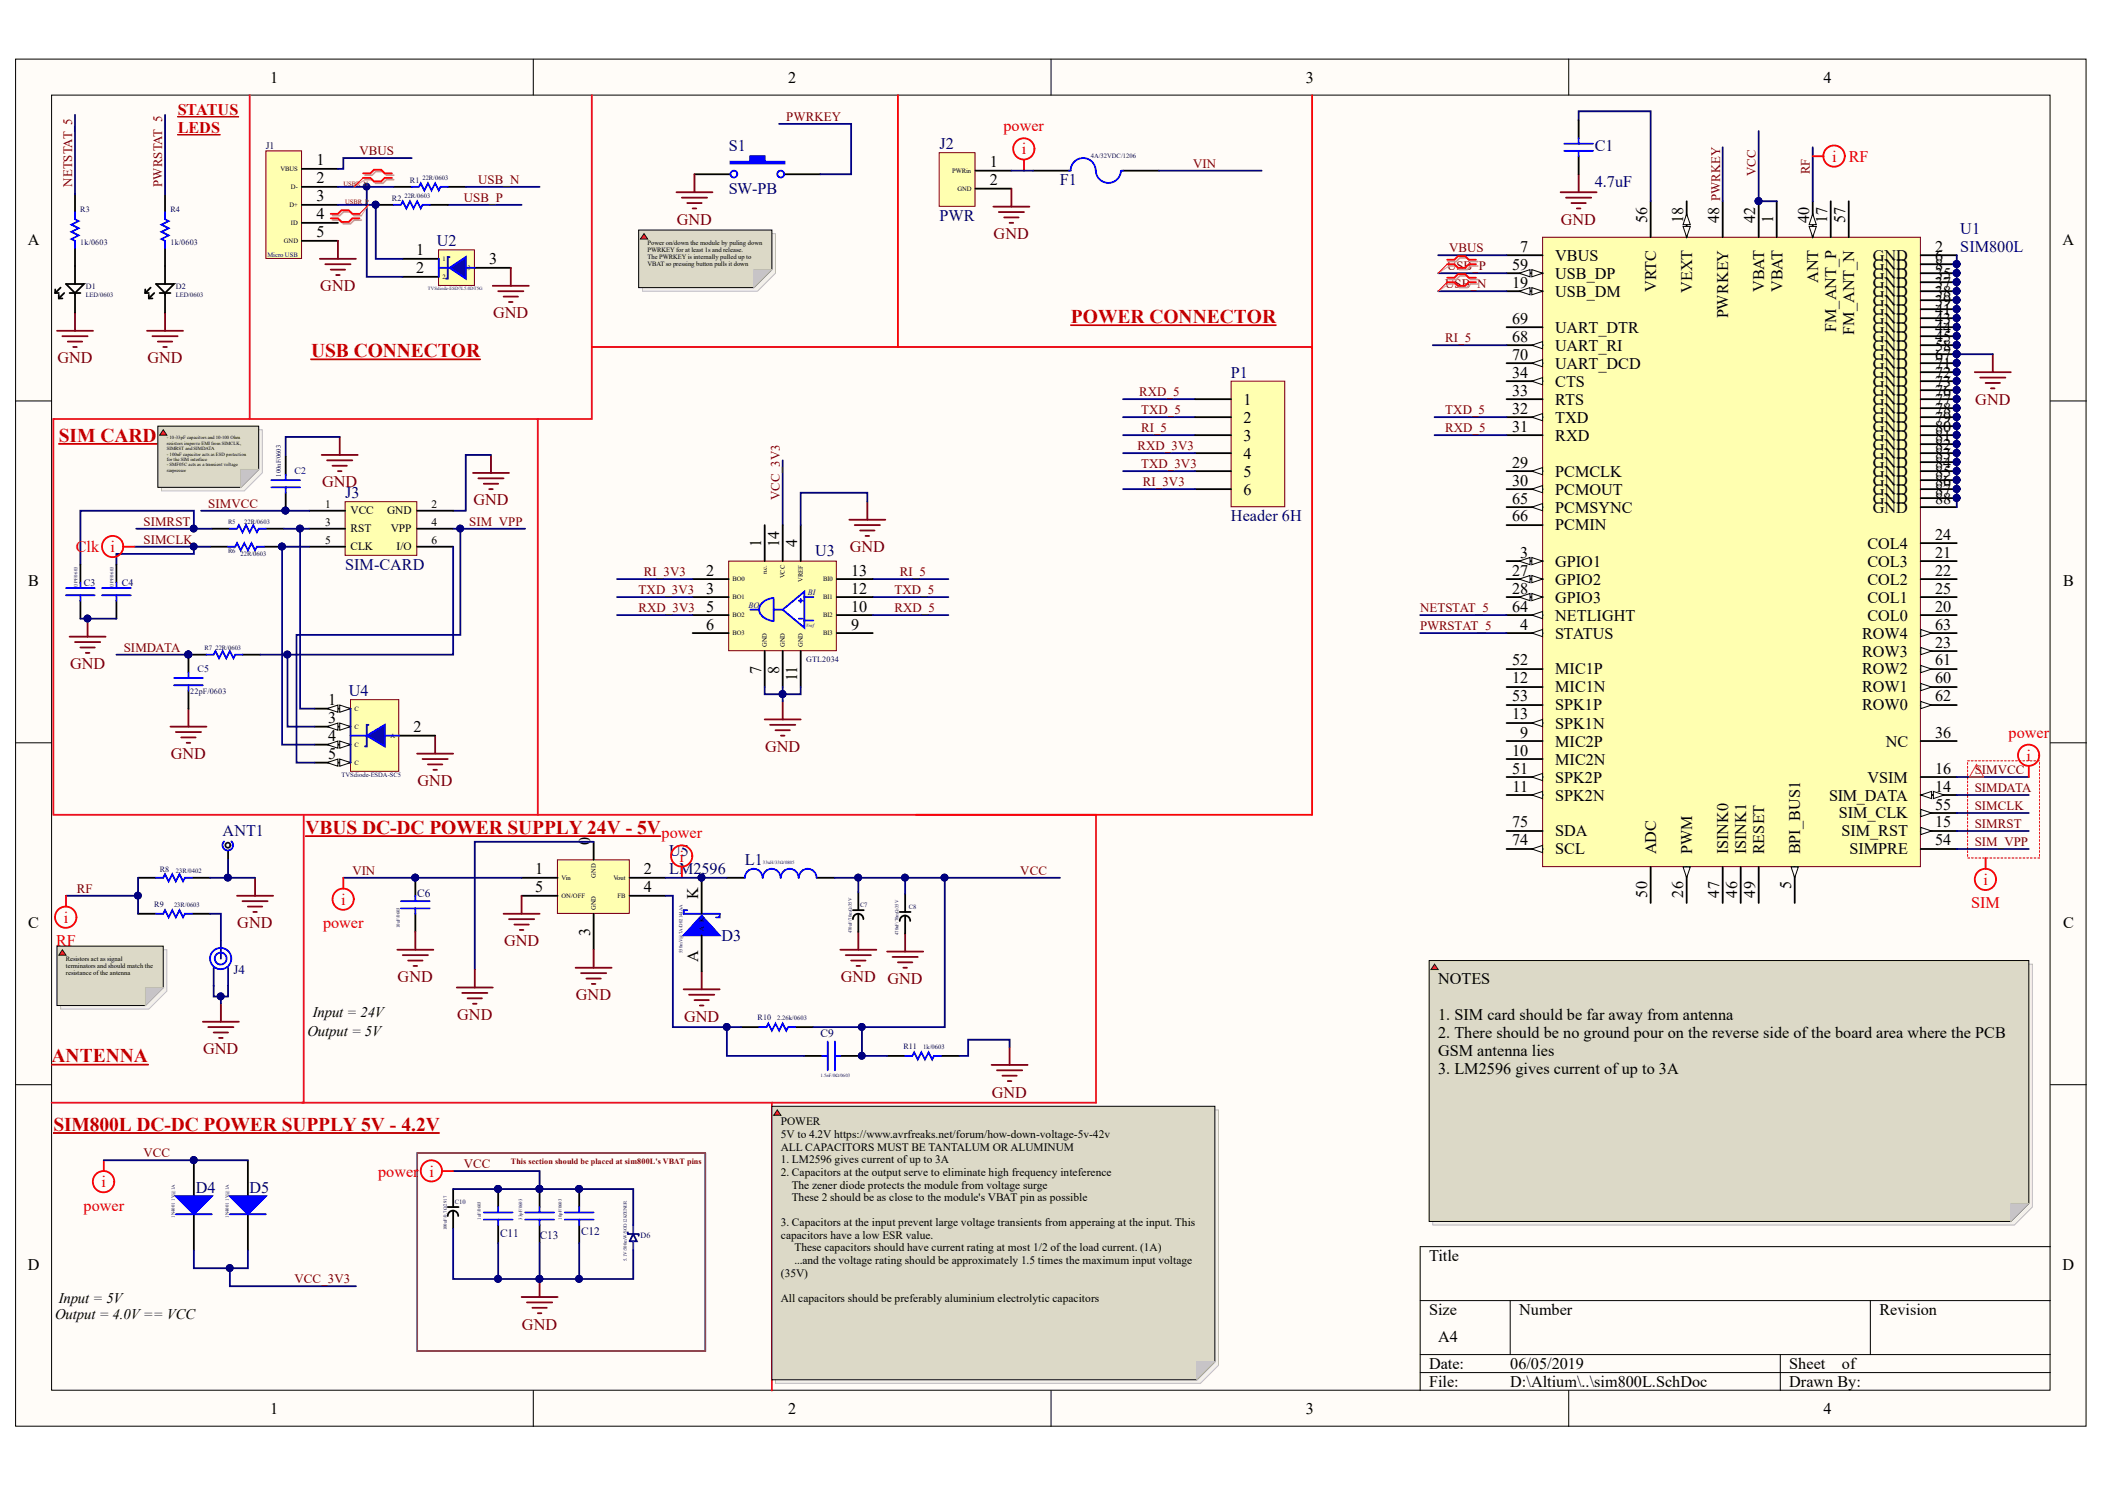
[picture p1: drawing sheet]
# Altium project SIM800L.PrjPcb
1 sheet, 44 parts. Net scope: global (net labels, ports and power ports of the same name join across sheets).
Board file: sim800L.PcbDoc

## Sheet sim800L.SchDoc: Sim800L
size A4; Author: Chelmis Muthoni; DrawnBy: Chelmis Muthoni; Organization: Data Integrated Ltd; Revision: 1

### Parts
ANT1  GSM-ANT  [GSM-ANTENNA]  (value not drawn)
C1  value 4.7uF  [0603]  (hidden comment: Cap)
C2  value 100nF/0603  [0603]  (hidden comment: Cap)
C3  value 33PF/0603  [0603]  (hidden comment: Cap)
C4  value 33PF/0603  [0603]  (hidden comment: Cap)
C5  value 22pF/0603  [0603]  (hidden comment: Cap)
C6  value 10uF/0603  [0603]  (hidden comment: Cap)
C7  470uF/70mΩ/35V  [Cap-Radial]
C8  470uF/70mΩ/35V  [Cap-Radial]
C9  value 1.5nF/0Ω/0603  [0603]  (hidden comment: Cap)
C10  100uF/0.7Ω/2917  [2917-pol]
C11  value 1uF/0603  [0603]
C12  value 10pF/0603  [0603]
C13  value 33pF/0603  [0603]
D1  LED/0603  [0603-LED- POL]
D2  LED/0603  [0603-LED- POL]
D3  value 550mV@7A/D02144AA  [DO-214AA - Power Diode]  (hidden comment: Schottky Diode)
D4  1N4001 1V@1A  [D0-214-AC]
D5  1N4001 1V@1A  [D0-214-AC]
D6  5.1V/500mW/SOD128ZENER  [SOD128-DIODE]
F1  4A/32VDC/1206  [fuse]
J1  Micro USB  [micro_usb]
J2  PWR  [SCREW TERMINAL 1X2]
J3  SIM-CARD  [micro_sim]
J4  U.FL SMT coaxial connector  [U.FL_SMT_CON]  (value not drawn)
L1  value 33uH/33Ω/0805  [0805]  (hidden comment: Inductor)
P1  Header 6H  [HDR1X6]
R1  value 22R/0603  [0603]  (hidden comment: 0603)
R2  value 22R/0603  [0603]  (hidden comment: 0603)
R3  value 1k/0603  [0603]  (hidden comment: Res1)
R4  value 1k/0603  [0603]  (hidden comment: Res1)
R5  value 22R/0603  [0603]  (hidden comment: Res1)
R6  value 22R/0603  [0603]  (hidden comment: Res1)
R7  value 22R/0603  [0603]  (hidden comment: Res1)
R8  value 23R/0402  [0603]  (hidden comment: Res1)
R9  value 23R/0603  [0603]  (hidden comment: Res1)
R10  value 2.26k/0603  [0603]  (hidden comment: Res1)
R11  value 1k/0603  [0603]  (hidden comment: Res1)
S1  SW-PB  [SWITCH_smd_smt_2Lead]
U1  SIM800L  [SIM800L-FOOTPRINT]
U2  TVSdiode-ESD7L5.0DT5G  [SOT-723]
U3  GTL2034  [TSSOP14]
U4  TVSdiode-ESDA-SC5  [SOT23-5PIN]
U5  LM2596

### Blocks framed on the sheet
This section should be placed at sim800L's VBAT pins: C10-C13 D6

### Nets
GND: ANT1.1 C1.1 C2.2 C3.1 C4.1 C5.1 C6.1 C7.K C8.K C10.K C11.1 C12.1 C13.1 D1.K D2.K D3.A D6.A J1.5(GND) J2.2(GND) J3.2(GND) J4.2 J4.3 R8.2 R11.2 S1.1 U1.2(GND) U1.6(GND) U1.8(GND) U1.35(GND) U1.37(GND) U1.38(GND) U1.39(GND) U1.41(GND) U1.43(GND) U1.44(GND) U1.45(GND) U1.58(GND) U1.67(GND) U1.71(GND) U1.72(GND) U1.73(GND) U1.76(GND) U1.77(GND) U1.78(GND) U1.79(GND) U1.80(GND) U1.81(GND) U1.82(GND) U1.83(GND) U1.84(GND) U1.85(GND) U1.86(GND) U1.87(GND) U1.88(GND) U2.3 U3.4(VREF) U3.7(GND) U3.8(GND) U3.11(GND) U4.2(A) U5.0(GND) U5.3(GND) U5.5(ON/OFF)
NETSTAT_5: R3.2 U1.64(NETLIGHT)
PWRKEY: S1.2 U1.48(PWRKEY)
PWRSTAT_5: R4.2 U1.4(STATUS)
RF: R8.1 R9.1 U1.40(ANT)
RI_3v3: P1.6 U3.2(BO0)
RI_5: P1.3 U1.68(UART_RI) U3.13(BI0)
RXD_3v3: P1.4 U3.5(BO2)
RXD_5: P1.1 U1.31(RXD) U3.10(BI2)
SIM_VPP: J3.4(VPP) U1.54(SIMPRE) U4.5(C)
SIMCLK: C4.2 R6.1 U1.55(SIM_CLK)
SIMDATA: C5.2 R7.1 U1.14(SIM_DATA)
SIMRST: C3.2 R5.1 U1.15(SIM_RST)
SIMVCC: C2.1 J3.1(VCC) U1.16(VSIM)
TXD_3v3: P1.5 U3.3(BO1)
TXD_5: P1.2 U1.32(TXD) U3.12(BI1)
USB_N: R1.2 U1.19(USB_DM)
USB_P: R2.2 U1.59(USB_DP)
USBR_N: J1.2(D-) R1.1 U2.2
USBR_P: J1.3(D+) R2.1 U2.1
VBUS: J1.1(VBUS) U1.7(VBUS)
VCC: C7.A C8.A C9.1 C10.A C11.2 C12.2 C13.2 D4.1(A) D5.1(A) D6.K L1.2 R10.2 R11.1 U1.1(VBAT) U1.42(VBAT)
VCC_3v3: D4.2(K) D5.2(K) U3.14(VCC)
Vin: C6.2 F1.2 U5.1(Vin)
NetC1_2: C1.2 U1.56(VRTC)
NetC9_2: C9.2 R10.1 U5.4(FB)
NetD1_A: D1.A R3.1
NetD2_A: D2.A R4.1
NetD3_K: D3.K L1.1 U5.2(Vout)
NetF1_1: F1.1 J2.1(PWRin)
NetJ3_3: J3.3(RST) R5.2 U4.1(C)
NetJ3_5: J3.5(CLK) R6.2 U4.4(C)
NetJ3_6: J3.6(I/O) R7.2 U4.3(C)
NetJ4_1: J4.1 R9.2

Not connected (* = marked no-connect by the designer): J1 4(ID); U1 3(GPIO1) 5(BPI_BUS1) 9(MIC2P) 10(MIC2N) 11(SPK2N) 12(MIC1N) 13(SPK1N) 17(FM_ANT_P) 18(VEXT) 20(COL0) 21(COL3) 22(COL2) 23(ROW3) 24(COL4) 25(COL1) 26(PWM) 27(GPIO2) 28(GPIO3) 29(PCMCLK) 30(PCMOUT) 33(RTS) 34(CTS) 36(NC) 46(ISINK1) 47(ISINK0) 49(RESET) 50(ADC) 51(SPK2P) 52(MIC1P) 53(SPK1P) 57(FM_ANT_N) 60(ROW1) 61(ROW2) 62(ROW0) 63(ROW4) 65(PCMSYNC) 66(PCMIN) 69(UART_DTR) 70(UART_DCD) 74(SCL) 75(SDA); U3 1(n.c.) 6(BO3) 9(BI3)

### Layout directives
differential pair; net class DIFFPAIR: USB_N, USB_P, USBR_N, USBR_P
net class Power: NetD3_K, NetF1_1, SIMVCC, VCC, Vin
net class RF: RF
net class Clk: SIMCLK
net class SIM: SIM_VPP, SIMCLK, SIMDATA, SIMRST, SIMVCC

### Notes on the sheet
- STATUS LEDS
- (near S1) Power on/down the module by puling down PWRKEY for at least 1s and release.
  The PWRKEY is internally pulled up to VBAT so pressing button pulls it down
- USB CONNECTOR
- (near P1) POWER CONNECTOR
- SIM CARD
- - 10-33pF capacitors and 10-100 Ohm resistors improve EMI from SIMCLK, SIMRST and SIMDATA
  - 100nF capacitor acts as ESD protection for the SIM interface
  - SMF05C acts as a transient voltage surpressor
- (near U5) VBUS DC-DC POWER SUPPLY 24V - 5V
- Resistors act as signal terminators and should match the resistance of the antenna
- Input = 24V
- ANTENNA
- Output = 5V
- SIM800L DC-DC POWER SUPPLY 5V - 4.2V
- NOTES
  1. SIM card should be far away from antenna
  2. There should be no ground pour on the reverse side of the board area where the PCB GSM antenna lies
  3. LM2596 gives current of up to 3A
- Output = 4.0V == VCC
- Input = 5V
- POWER
  5V to 4.2V https://www.avrfreaks.net/forum/how-down-voltage-5v-42v
  ALL CAPACITORS MUST BE TANTALUM OR ALUMINUM
  1. LM2596 gives current of up to 3A
  2. Capacitors at the output serve to eliminate high frequency inteference
  The zener diode protects the module from voltage surge
  These 2 should be as close to the module's VBAT pin as possible
  3. Capacitors at the input prevent large voltage transients from apperaing at the input. This capacitors have a low ESR value.
  These capacitors should have current rating at most 1/2 of the load current. (1A)
  ...and the voltage rating should be approximately 1.5 times the maximum input voltage (35V)
  All capacitors should be preferably aluminium electrolytic capacitors
